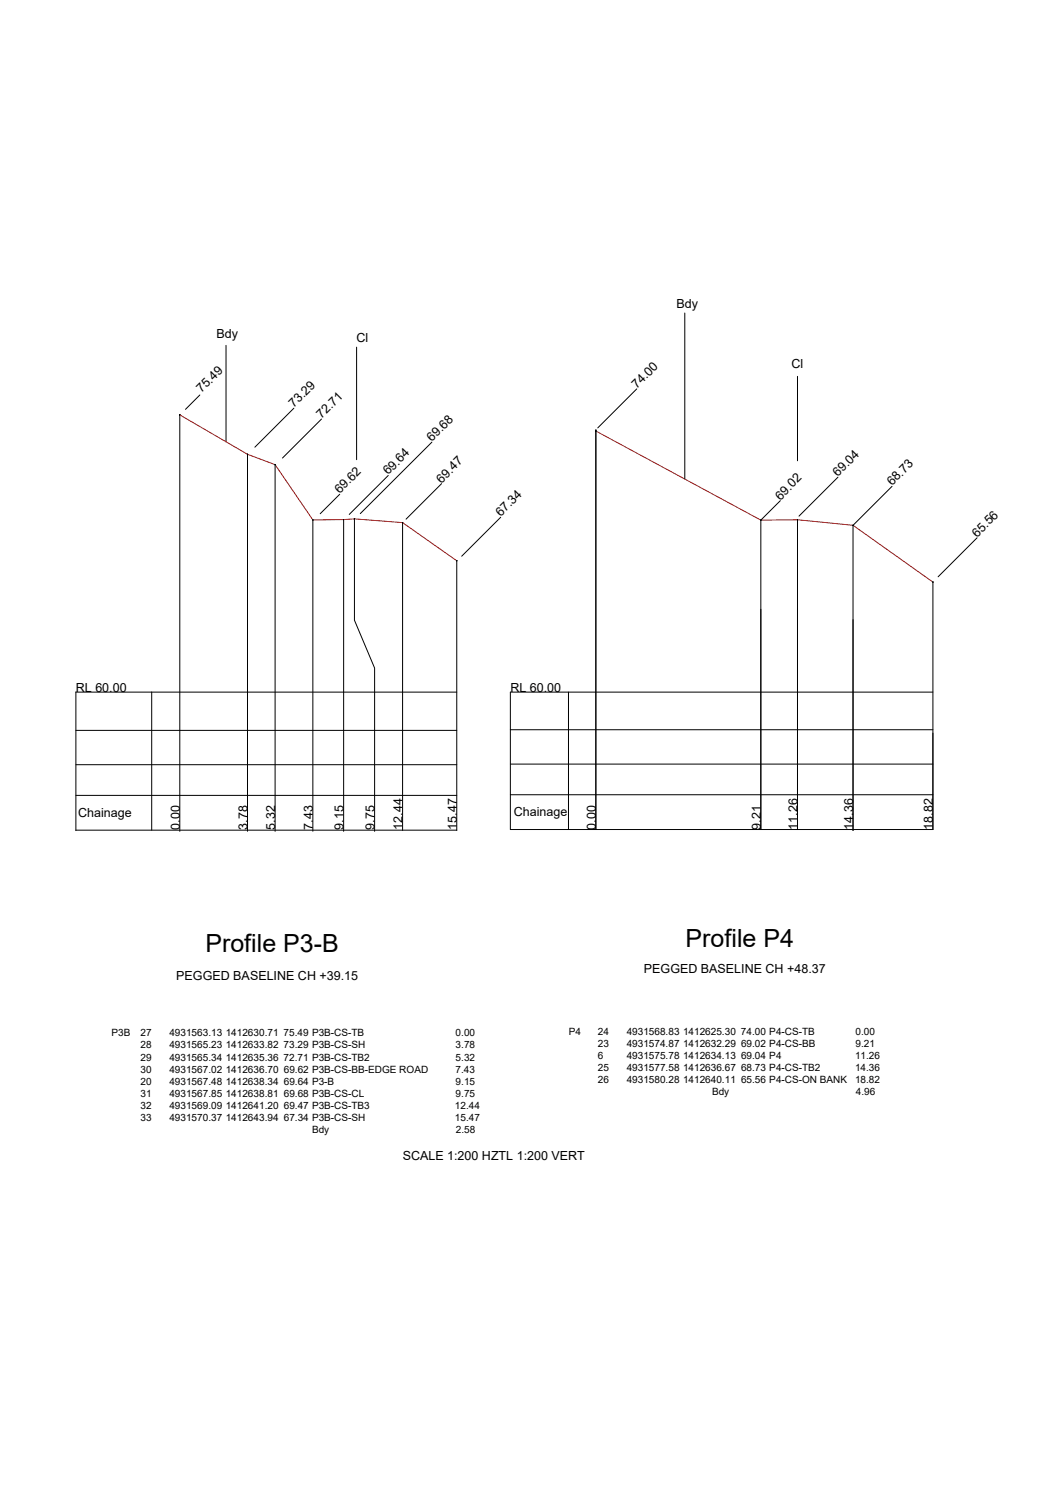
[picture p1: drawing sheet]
<svg xmlns="http://www.w3.org/2000/svg" width="297mm" height="420mm" viewBox="0 0 297 420" stroke-linecap="round" stroke-linejoin="round" font-family="sans-serif">
<!-- layer: 0 -->
<g fill="none" stroke="#000" stroke-width=".28">
<path d="M63.1 96.5v26.9M99.6 97v31.4M191.2 87.4v46.4M50.2 115.9h.1M50.2 115.9v116.3M55.8 110.3l-4 4.1M82 114l-10.9 10.9M89.8 117.1l-10.9 10.9M166.4 120l-.1 .4M177.8 108.6l-10.9 10.9M222.6 105.1v23.6M69.1 126.9v105.3"/>
<path d="M69.1 126.9h.1M76.8 129.8h.1M76.8 129.8v102.4M94.8 138.1l-5.4 5.4M108.4 132.8l-10.9 10.9M120.6 123.5l-20 20M123.3 135.1l-9.9 9.9M166.3 120.4h.1M166.3 120.4v111.3M166.4 120.4h-.1M217.9 139.9l-5.5 5.4M233.9 133.3l-10.8 10.9"/>
<path d="M249 135.9l-10.9 10.9M87.4 145.3l-.1 86.9M87.4 145.2l-.1 .1M95.9 145.1l.1 .1M95.9 145.2v87M96 145.1l-.1 .1M98.9 144.9l.1 .1M99 145v28.3l5.6 13.3v45.6M99 144.9l-.1 .1M112.4 146h.1M112.4 146v86M127.5 156.6l.1 .1"/>
<path d="M127.5 156.7v75.3M127.6 156.6l-.1 .1M139.8 144.5l-10.9 10.9M212.4 145.3h.1M212.4 145.3v86.4M222.6 145.2v86.5M222.7 145.2h-.1M238.1 146.7l.1 .1M238.1 146.8v85.2M238.2 146.7l-.1 .1M272.8 150.2l-10.9 10.9M260.4 162.6h.1"/>
<path d="M260.4 162.6v69.1h-117.9v-38.3h117.9M260.5 162.6h-.1M42.4 193.3v38.6M127.5 193.4h-106.3v38.6M158.7 193.4v38.3M21.2 213.6h106.3M21.2 204h106.3M142.5 213.5h117.9M142.5 203.9h117.9M21.2 222.2h106.3M21.2 231.9h106.3M142.5 222h117.9"/>
<circle cx="50.2" cy="115.9" r=".03"/>
<circle cx="69.1" cy="126.9" r=".03"/>
<circle cx="76.8" cy="129.8" r=".03"/>
<circle cx="166.3" cy="120.4" r=".03"/>
<circle cx="87.3" cy="145.2" r=".03"/>
<circle cx="95.9" cy="145.1" r=".03"/>
<circle cx="98.9" cy="144.9" r=".03"/>
<circle cx="112.4" cy="146" r=".03"/>
<circle cx="127.5" cy="156.7" r=".03"/>
<circle cx="212.4" cy="145.3" r=".03"/>
<circle cx="222.6" cy="145.2" r=".03"/>
<circle cx="238.1" cy="146.7" r=".03"/>
<circle cx="260.4" cy="162.6" r=".03"/>
</g>
<path d="M50.2 115.9l18.9 11 7.7 2.9 10.5 15.4 11.7-.2 13.4 1 15.1 10.7M166.3 120.4l46.1 24.9 10.2-.1 15.5 1.6 22.3 15.8" fill="none" stroke="#f00" stroke-width=".28"/>
<g font-size="7">
<text x="57.3" y="266.1">Profile P3-B</text>
<text x="191.4" y="264.6">Profile P4</text>
</g>
<g font-size="3.5">
<text x="188.8" y="86.2">Bdy</text>
<text x="60.4" y="94.4">Bdy</text>
<text x="99.6" y="95.6">Cl</text>
<text x="221" y="102.7">Cl</text>
<text x="56.2" y="109.9" transform="rotate(-45 56.2 109.9)">75.49</text>
<text x="177.8" y="108.6" transform="rotate(-45 177.8 108.6)">74.00</text>
<text x="82" y="114" transform="rotate(-45 82 114)">73.29</text>
<text x="89.8" y="117.1" transform="rotate(-45 89.8 117.1)">72.71</text>
<text x="120.6" y="123.5" transform="rotate(-45 120.6 123.5)">69.68</text>
<text x="108.4" y="132.8" transform="rotate(-45 108.4 132.8)">69.64</text>
<text x="123.3" y="135.1" transform="rotate(-45 123.3 135.1)">69.47</text>
<text x="233.9" y="133.3" transform="rotate(-45 233.9 133.3)">69.04</text>
<text x="249" y="135.9" transform="rotate(-45 249 135.9)">68.73</text>
<text x="94.8" y="138.1" transform="rotate(-45 94.8 138.1)">69.62</text>
<text x="217.9" y="139.9" transform="rotate(-45 217.9 139.9)">69.02</text>
<text x="139.8" y="144.5" transform="rotate(-45 139.8 144.5)">67.34</text>
<text x="272.8" y="150.2" transform="rotate(-45 272.8 150.2)">65.56</text>
<text x="21.2" y="193.3">RL 60.00</text>
<text x="142.5" y="193.4">RL 60.00</text>
<text x="143.5" y="228">Chainage</text>
<text x="21.8" y="228.2">Chainage</text>
<text x="50.2" y="231.7" transform="rotate(-90 50.2 231.7)">0.00</text>
<text x="69.1" y="231.7" transform="rotate(-90 69.1 231.7)">3.78</text>
<text x="76.8" y="231.7" transform="rotate(-90 76.8 231.7)">5.32</text>
<text x="87.3" y="231.7" transform="rotate(-90 87.3 231.7)">7.43</text>
<text x="95.9" y="231.7" transform="rotate(-90 95.9 231.7)">9.15</text>
<text x="104.6" y="231.7" transform="rotate(-90 104.6 231.7)">9.75</text>
<text x="112.4" y="231.7" transform="rotate(-90 112.4 231.7)">12.44</text>
<text x="127.5" y="231.7" transform="rotate(-90 127.5 231.7)">15.47</text>
<text x="166.3" y="231.7" transform="rotate(-90 166.3 231.7)">0.00</text>
<text x="212.4" y="231.7" transform="rotate(-90 212.4 231.7)">9.21</text>
<text x="222.6" y="231.7" transform="rotate(-90 222.6 231.7)">11.26</text>
<text x="238.1" y="231.7" transform="rotate(-90 238.1 231.7)">14.36</text>
<text x="260.4" y="231.7" transform="rotate(-90 260.4 231.7)">18.82</text>
<text x="49.2" y="273.8">PEGGED BASELINE CH +39.15</text>
<text x="179.8" y="271.8">PEGGED BASELINE CH +48.37</text>
<text x="112.4" y="323.9">SCALE 1:200 HZTL 1:200 VERT</text>
</g>
<g font-size="2.8">
<text x="31.1" y="289.5">P3B</text>
<text x="39.2" y="289.5">27</text>
<text x="39.2" y="292.9">28</text>
<text x="47.3" y="289.5">4931563.13 1412630.71 75.49 P3B-CS-TB</text>
<text x="47.3" y="292.9">4931565.23 1412633.82 73.29 P3B-CS-SH</text>
<text x="127.2" y="289.5">0.00</text>
<text x="127.2" y="292.9">3.78</text>
<text x="158.8" y="289.1">P4</text>
<text x="166.9" y="289.1">24</text>
<text x="166.9" y="292.5">23</text>
<text x="175" y="289.1">4931568.83 1412625.30 74.00 P4-CS-TB</text>
<text x="175" y="292.5">4931574.87 1412632.29 69.02 P4-CS-BB</text>
<text x="238.9" y="289.1">0.00</text>
<text x="238.9" y="292.5">9.21</text>
<text x="39.2" y="299.6">30</text>
<text x="39.2" y="296.3">29</text>
<text x="47.3" y="296.3">4931565.34 1412635.36 72.71 P3B-CS-TB2</text>
<text x="47.3" y="299.6">4931567.02 1412636.70 69.62 P3B-CS-BB-EDGE ROAD</text>
<text x="127.2" y="299.6">7.43</text>
<text x="127.2" y="296.3">5.32</text>
<text x="166.9" y="295.8">6</text>
<text x="166.9" y="299.2">25</text>
<text x="175" y="295.8">4931575.78 1412634.13 69.04 P4</text>
<text x="175" y="299.2">4931577.58 1412636.67 68.73 P4-CS-TB2</text>
<text x="238.7" y="295.8">11.26</text>
<text x="238.7" y="299.2">14.36</text>
<text x="39.2" y="303">20</text>
<text x="47.3" y="303">4931567.48 1412638.34 69.64 P3-B</text>
<text x="127.2" y="303">9.15</text>
<text x="166.9" y="302.5">26</text>
<text x="175" y="302.5">4931580.28 1412640.11 65.56 P4-CS-ON BANK</text>
<text x="198.8" y="305.9">Bdy</text>
<text x="238.7" y="302.5">18.82</text>
<text x="239" y="305.9">4.96</text>
<text x="39.2" y="306.3">31</text>
<text x="39.2" y="309.7">32</text>
<text x="47.3" y="306.3">4931567.85 1412638.81 69.68 P3B-CS-CL</text>
<text x="47.3" y="309.7">4931569.09 1412641.20 69.47 P3B-CS-TB3</text>
<text x="127" y="309.7">12.44</text>
<text x="127.2" y="306.3">9.75</text>
<text x="39.2" y="313.1">33</text>
<text x="47.3" y="313.1">4931570.37 1412643.94 67.34 P3B-CS-SH</text>
<text x="87.1" y="316.4">Bdy</text>
<text x="127" y="313.1">15.47</text>
<text x="127.2" y="316.4">2.58</text>
</g>
</svg>
